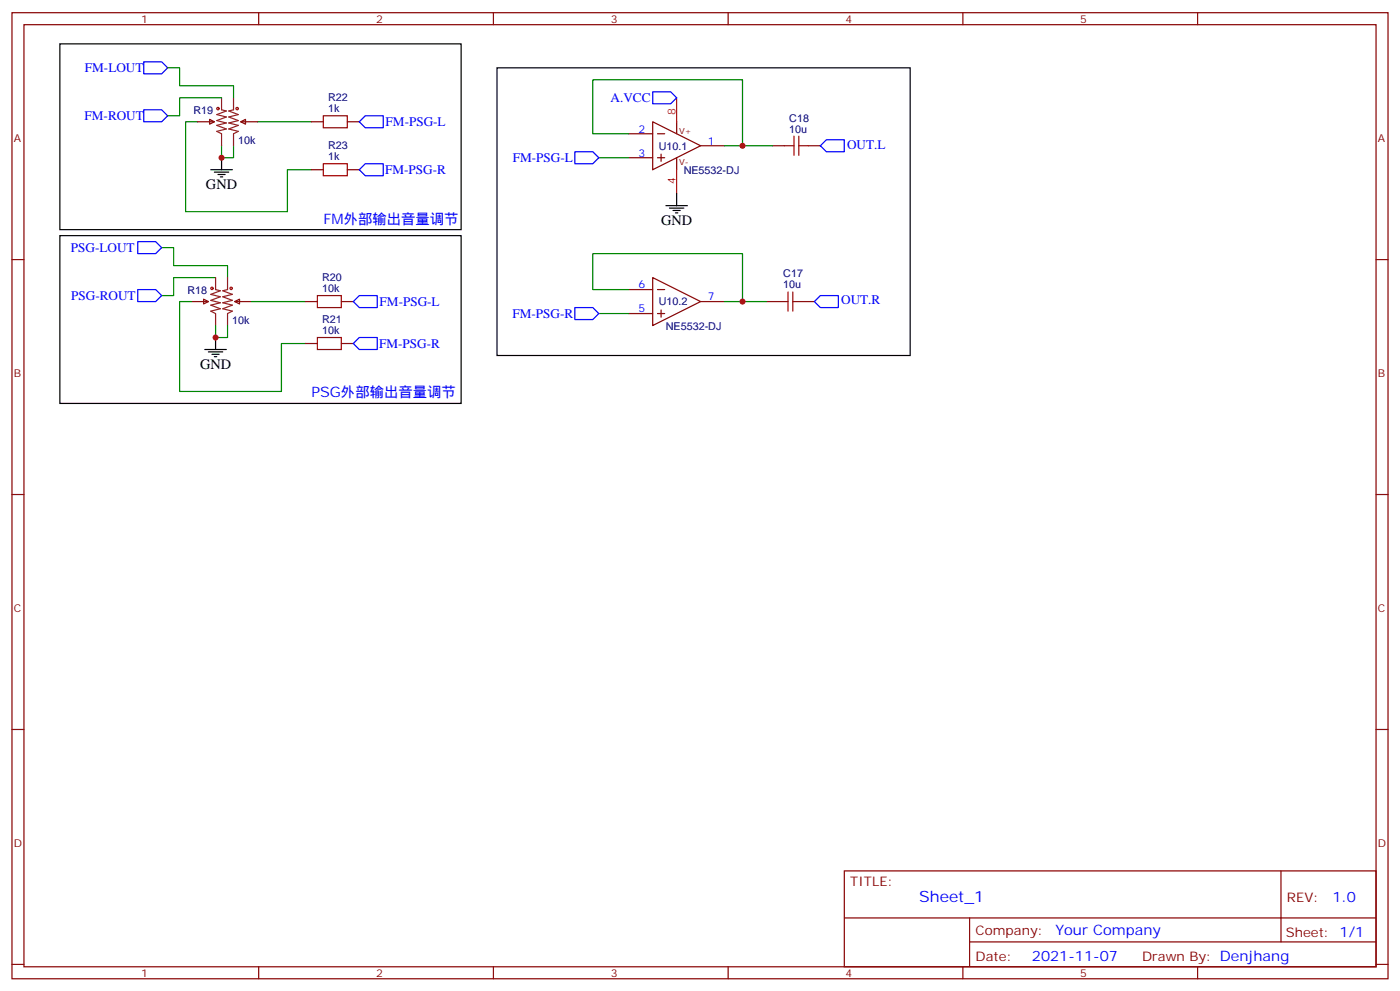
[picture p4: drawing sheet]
<svg xmlns="http://www.w3.org/2000/svg" width="412mm" height="292mm" viewBox="0 0 412 292" stroke-linecap="round" stroke-linejoin="round" font-family="sans-serif">
<g fill="none" stroke="#870000" stroke-width=".35">
<path d="M3.5 3.7h405.4v284.4h-405.4zM7.1 7.3h398.2v277.3h-398.2zM76.2 3.7v3.6M145.3 3.7v3.6M214.5 3.7v3.6M283.6 3.7v3.6M352.8 3.7v3.6M58.2 35.8h4.9M61.7 35.1l1.4 .7-1.4 .7zM70.9 35.8l1.4-.7v1.4zM70.9 35.8h4.9M91.7 35.8h3.5"/>
<path d="M102.3 35.8h3.5M185.2 39.4h7.1M192.3 35.8l14.1 7.1-14.1 7.1zM193.7 39.4h2.1M199.3 35.8v3.6M91.7 50h3.5M102.3 50h3.5M185.2 46.4h7.1M193.7 46.4h2.1M194.7 45.4v2.1M199.3 46.4v3.6M206.4 42.9h7"/>
<path d="M227.5 42.9h3.6M238.1 42.9h3.6M3.5 76.4h3.6M405.3 76.4h3.6M56.4 88.8h5M60 88.1l1.4 .7-1.4 .7zM69.1 88.8l1.5-.7v1.4zM69.1 88.8h5M90 88.8h3.5M100.5 88.8h3.6M185.2 85.2h7.1M185.2 92.3h7.1"/>
<path d="M192.3 81.7l14.1 7.1-14.1 7zM193.7 85.2h2.1M193.7 92.3h2.1M194.7 91.2v2.1M206.4 88.8h7M225.8 88.8h3.5M236.4 88.8h3.5M90 101.1h3.5M100.5 101.1h3.6M3.5 145.6h3.6M405.3 145.6h3.6M3.5 214.7h3.6"/>
<path d="M405.3 214.7h3.6M248.7 256.3h156.6v28.3h-156.6zM377.3 256.4v20.8M248.7 270.2h156.5M285.6 277.2h119.6M285.6 270.2v14.1M3.5 283.8h3.6M76.2 284.6v3.5M145.3 284.6v3.5M214.5 284.6v3.5M283.6 284.6v3.5M352.8 284.6v3.5"/>
<path d="M405.3 283.8h3.6"/>
</g>
<g fill="none" stroke="#00f" stroke-width=".35">
<path d="M42.3 18.2h5.3l1.8 1.8-1.8 1.7h-5.3zM42.3 32.3h5.3l1.8 1.8-1.8 1.7h-5.3zM105.8 35.8l1.8-1.7h5.3v3.5h-5.3zM192.3 27h5.3l1.7 1.8-1.7 1.8h-5.3zM105.8 50l1.8-1.8h5.3v3.5h-5.3zM169.3 44.7h5.3l1.8 1.7-1.8 1.8h-5.3zM241.7 42.9l1.7-1.8h5.3v3.6h-5.3zM40.6 71.1h5.3l1.7 1.8-1.7 1.7h-5.3zM40.6 85.2h5.3l1.7 1.8-1.7 1.8h-5.3zM104.1 88.8l1.7-1.8h5.3v3.5h-5.3zM169.3 90.5h5.3l1.8 1.8-1.8 1.8h-5.3zM239.9 88.8l1.8-1.8h5.2v3.5h-5.2z"/>
<path d="M104.1 101.1l1.7-1.8h5.3v3.6h-5.3z"/>
</g>
<g fill="none" stroke="#008700" stroke-width=".35">
<path d="M49.4 20h3.5v5.3h15.9v3.5M58.2 35.8h-3.5v26.5h30v-12.3h7M65.3 28.8h-12.4v5.3h-3.5M75.8 35.8h15.9M185.2 39.4h-10.6v-15.9h44.1v19.4h-5.3M65.3 42.9v3.5h3.5v-3.5M176.4 46.4h8.8M218.7 42.9h8.8M47.6 72.9h3.6v5.3h15.8v3.5M56.4 88.8h-3.5v26.4h30v-14.1h7.1M63.5 81.7h-12.3v5.3h-3.6M63.5 95.8v3.5h3.5v-3.5"/>
<path d="M74.1 88.8h15.9M176.4 92.3h8.8M185.2 85.2h-10.6v-10.6h44.1v14.2h-5.3M218.7 88.8h7.1"/>
</g>
<g fill="none" stroke="#a10000" stroke-width=".35">
<path d="M95.2 34.1h7.1v3.5h-7.1zM95.2 48.2h7.1v3.5h-7.1zM231.1 42.9h2.8M233.9 40.1v5.6M235.3 40.1v5.6M235.3 42.9h2.8M93.5 87h7v3.5h-7zM93.5 99.3h7v3.6h-7zM229.3 88.8h2.8M232.1 85.9v5.7M233.5 85.9v5.7M233.5 88.8h2.9"/>
<circle cx="64.2" cy="32" r=".35"/>
<circle cx="69.9" cy="32" r=".35"/>
<circle cx="62.4" cy="84.9" r=".35"/>
<circle cx="68.1" cy="84.9" r=".35"/>
</g>
<path d="M65.3 28.8v3.5l1.4 .4-2.8 1 2.8 .7-2.8 1.1 2.8 .7-2.8 .7 2.8 1.1-2.8 .7 1.4 .7v3.5M68.8 28.8v3.5l-1.4 .4 2.8 1-2.8 .7 2.8 1.1-2.8 .7 2.8 .7-2.8 1.1 2.8 .7-1.4 .7v3.5M63.5 81.7v3.5l1.4 .4-2.8 1 2.8 .7-2.8 1.1 2.8 .7-2.8 .7 2.8 1.1-2.8 .7 1.4 .7v3.5M67 81.7v3.5l-1.4 .4 2.8 1-2.8 .7 2.8 1.1-2.8 .7 2.8 .7-2.8 1.1 2.8 .7-1.4 .7v3.5" fill="none" stroke="#8c2424" stroke-width=".35"/>
<g fill="none" stroke="#000" stroke-width=".35">
<path d="M17.6 12.9h118.2v54.7h-118.2zM146.4 20h121.7v84.6h-121.7zM62.1 50h6.3M63.1 50.7h4.3M64.2 51.4h2.1M64.9 52.1h.7M65.3 46.4v3.6M199.3 57v3.5M17.6 69.4h118.2v49.3h-118.2zM196.1 60.5h6.4M197.2 61.2h4.2M198.3 61.9h2.1"/>
<path d="M199 62.7h.7M63.5 99.3v3.6M60.3 102.9h6.4M61.4 103.6h4.2M62.4 104.3h2.2M63.1 105h.8"/>
</g>
<path d="M199.3 28.8v7M199.3 50v7" fill="none" stroke="#f00" stroke-width=".35"/>
<g fill="#c00">
<circle cx="63.5" cy="99.3" r=".88"/>
<circle cx="65.3" cy="46.4" r=".88"/>
<circle cx="218.7" cy="42.9" r=".88"/>
<circle cx="218.7" cy="88.8" r=".88"/>
</g>
<text font-size="4.6" fill="#00f" x="270.8" y="265.4">Sheet_1</text>
<g font-size="4.2">
<text x="60.7" y="55.6">GND</text>
<text x="194.7" y="66.2">GND</text>
<text x="58.9" y="108.5">GND</text>
</g>
<g font-size="4.2" fill="#00f">
<text x="95.2" y="65.8">FM外部输出音量调节</text>
<text x="91.7" y="117">PSG外部输出音量调节</text>
<text x="392.5" y="265.6">1.0</text>
<text x="310.9" y="275.2">Your Company</text>
<text x="304" y="283">2021-11-07</text>
</g>
<g font-size="3.9" fill="#00f">
<text x="25" y="21.2">FM-LOUT</text>
<text x="179.9" y="30">A.VCC</text>
<text x="24.9" y="35.3">FM-ROUT</text>
<text x="113.6" y="37">FM-PSG-L</text>
<text x="151" y="47.6">FM-PSG-L</text>
<text x="249.5" y="43.8">OUT.L</text>
<text x="113.5" y="51.1">FM-PSG-R</text>
<text x="20.9" y="74.1">PSG-LOUT</text>
<text x="21" y="88.2">PSG-ROUT</text>
<text x="111.8" y="90">FM-PSG-L</text>
<text x="247.8" y="89.6">OUT.R</text>
<text x="151" y="93.5">FM-PSG-R</text>
<text x="111.7" y="102.3">FM-PSG-R</text>
</g>
<g font-size="3.9" fill="#800">
<text x="250.5" y="260.9">TITLE:</text>
<text x="379.1" y="265.6">REV:</text>
<text x="287.4" y="275.1">Company:</text>
<text x="378.7" y="275.7">Sheet: 1/1</text>
<text x="287.4" y="282.8">Date:</text>
<text x="336.4" y="282.9">Drawn By: Denjhang</text>
</g>
<g font-size="3.2" fill="#800">
<text x="41.6" y="6.7">1</text>
<text x="110.8" y="6.7">2</text>
<text x="179.9" y="6.7">3</text>
<text x="249.1" y="6.7">4</text>
<text x="318.2" y="6.7">5</text>
<text x="4.1" y="41.8">A</text>
<text x="405.9" y="41.8">A</text>
<text x="4.1" y="111">B</text>
<text x="405.9" y="111">B</text>
<text x="4.1" y="180.1">C</text>
<text x="405.9" y="180.1">C</text>
<text x="4.1" y="249.3">D</text>
<text x="405.9" y="249.3">D</text>
<text x="41.6" y="287.5">1</text>
<text x="110.8" y="287.5">2</text>
<text x="179.9" y="287.5">3</text>
<text x="249.1" y="287.5">4</text>
<text x="318.2" y="287.5">5</text>
</g>
<g font-size="3.2" fill="#000080">
<text x="96.7" y="29.8">R22</text>
<text x="57" y="33.5">R19</text>
<text x="96.7" y="33">1k</text>
<text x="232.5" y="35.8">C18</text>
<text x="232.5" y="39">10u</text>
<text x="70.2" y="42.3">10k</text>
<text x="96.7" y="47.1">1k</text>
<text x="96.7" y="44">R23</text>
<text x="194.1" y="44">U10.1</text>
<text x="201.4" y="51.1">NE5532-DJ</text>
<text x="94.9" y="82.8">R20</text>
<text x="230.7" y="81.7">C17</text>
<text x="55.2" y="86.4">R18</text>
<text x="94.9" y="85.9">10k</text>
<text x="194.1" y="89.9">U10.2</text>
<text x="230.7" y="84.9">10u</text>
<text x="68.4" y="95.2">10k</text>
<text x="94.9" y="95.1">R21</text>
<text x="94.9" y="98.3">10k</text>
<text x="196.1" y="97">NE5532-DJ</text>
</g>
<g font-size="3.2" fill="#f00">
<text x="199" y="33.7" transform="rotate(-90 199 33.7)">8</text>
<text x="199" y="54.1" transform="rotate(-90 199 54.1)">4</text>
</g>
<g font-size="3.2" fill="#00f">
<text x="188.1" y="39">2</text>
<text x="188.1" y="46.1">3</text>
<text x="208.5" y="42.5">1</text>
<text x="188.1" y="84.9">6</text>
<text x="208.5" y="88.4">7</text>
<text x="188.1" y="91.9">5</text>
</g>
<g font-size="2.5" fill="#800">
<text x="200" y="39.4">V+</text>
<text x="200" y="48.5">V-</text>
</g>
</svg>
